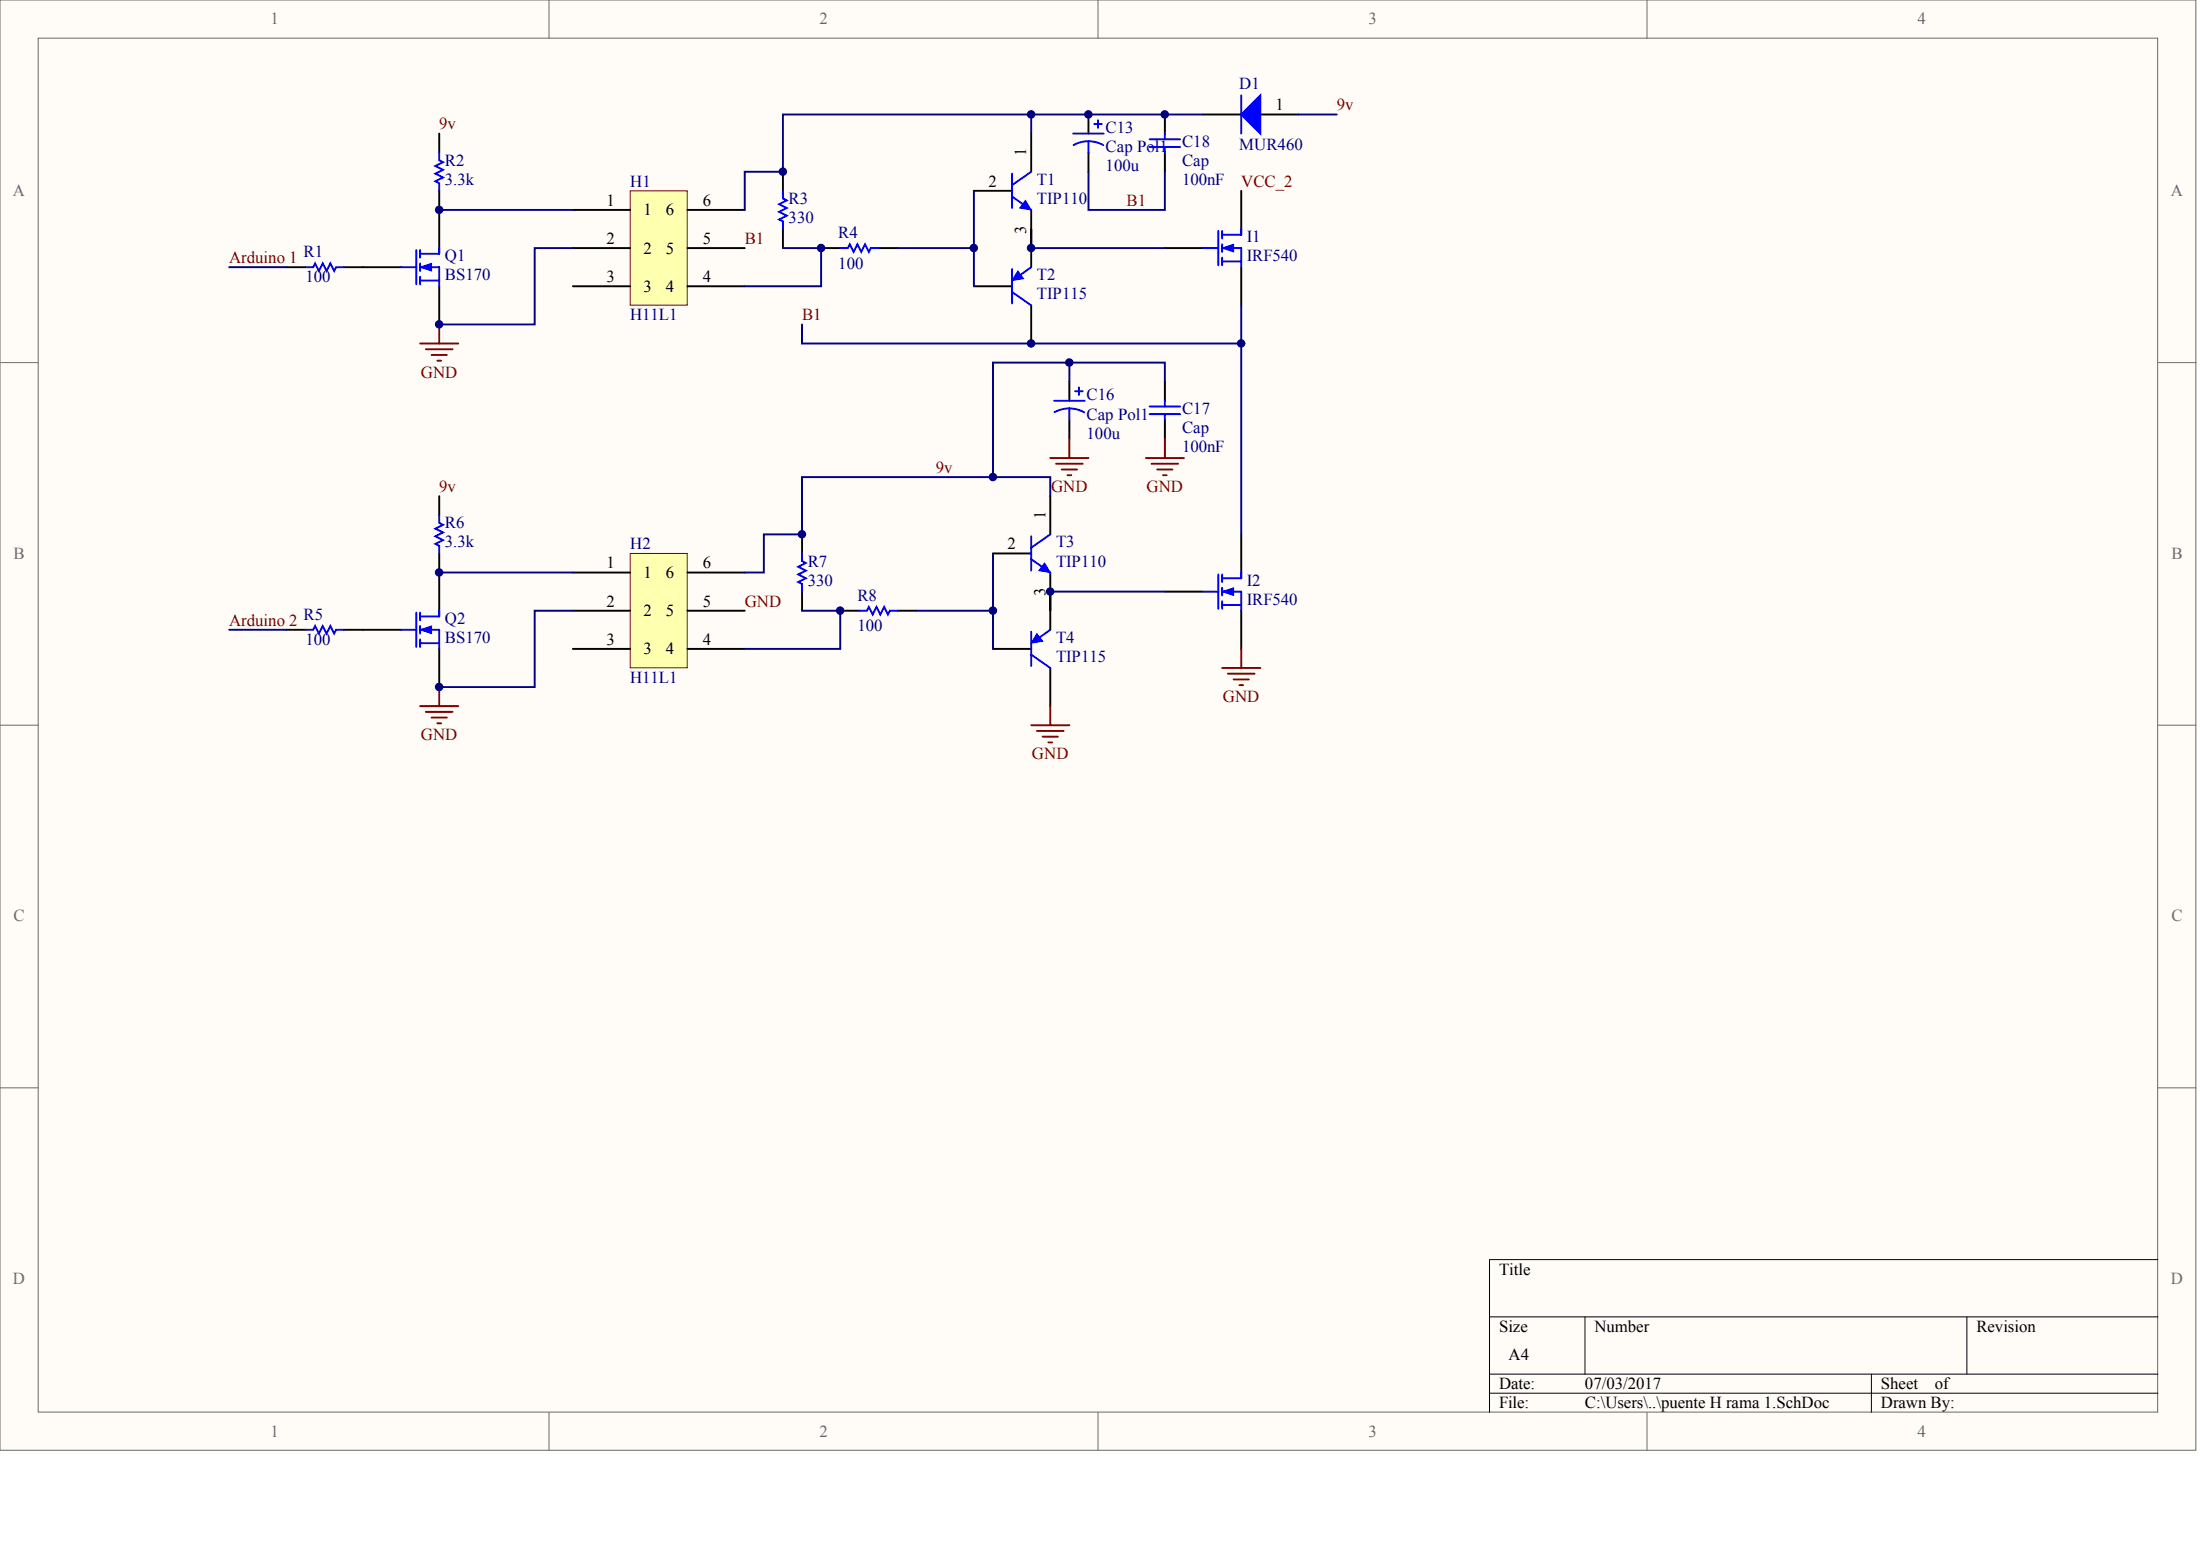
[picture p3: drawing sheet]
<svg xmlns="http://www.w3.org/2000/svg" width="840mm" height="594mm" viewBox="0 0 840 594" stroke-linecap="round" stroke-linejoin="round" font-family="sans-serif">
<g fill="#fffcf8" stroke="#696969" stroke-width=".38">
<path d="M0 0h838v553.4h-838z"/>
<path d="M14.6 14.6h808.8v524.2h-808.8z"/>
</g>
<path d="M209.5 0v14.6M419 0v14.6M628.6 0v14.6M0 138.4h14.6M823.5 138.4h14.6M0 276.7h14.6M823.5 276.7h14.6M0 415.1h14.6M823.5 415.1h14.6M209.5 538.9v14.5M419 538.9v14.5M628.6 538.9v14.5" fill="none" stroke="#696969" stroke-width=".38"/>
<path d="M823.5 480.6h-255.1v58.3M568.4 502.5h255.1M604.9 502.5v21.8M750.6 502.5v21.8M568.4 524.3h255.1M568.4 531.6h255.1M714.2 524.3v14.6" fill="none" stroke="#000" stroke-width=".38"/>
<path d="M240.5 72.8h21.8v43.6h-21.8z" fill="#ffffb0" stroke="#800000" stroke-width=".38"/>
<g fill="none" stroke="#000" stroke-width=".73">
<path d="M167.6 51v7.3M459.1 43.7h14.6M481 43.7h14.6M167.6 72.8v21.9M298.8 65.5v7.3M218.6 80.1h21.9M218.6 94.7h21.9M262.4 80.1h21.8M262.4 94.7h21.8M298.8 87.4v7.3M313.4 94.7h7.3M335.2 94.7h7.3"/>
<path d="M393.5 87.4v14.5M109.3 101.9h7.3M131.2 101.9h21.8M167.6 109.2v14.6M218.6 109.2h21.9M262.4 109.2h21.8M371.7 109.2h14.6M393.5 116.5v14.6"/>
</g>
<g fill="none" stroke="#00f" stroke-width=".73">
<path d="M473.7 36.4v14.6M167.6 58.3v2.9l1.5 .7-2.9 1.4 2.9 1.5-2.9 1.5 2.9 1.4-2.9 1.5 1.4 .7v2.9M298.8 72.8v2.9l1.5 .8-3 1.4 3 1.5-3 1.4 3 1.5-3 1.4 1.5 .8v2.9M158.9 95.4v13.1M160.3 95.4v2.9M167.6 94.7v2.1h-7.3M320.7 94.7h2.9l.7-1.5 1.5 2.9 1.4-2.9 1.5 2.9 1.4-2.9 1.5 2.9 .7-1.4h2.9M116.6 101.9h2.9l.7-1.4 1.5 2.9 1.5-2.9 1.4 2.9 1.5-2.9 1.4 2.9 .8-1.5h2.9M153 101.9h5.9M160.3 101.9h7.3v7.3M160.3 107h7.3M160.3 100.5v2.9"/>
<path d="M160.3 105.6v2.9M386.3 102.7v13.1M386.3 111.4l7.2 5.1M393.5 101.9l-5.1 3.7"/>
</g>
<g fill="#00f" stroke="#00f" stroke-width=".38">
<path d="M160.3 101.9l4.4-1.4v2.9z"/>
<path d="M388.4 103.4l2.2 2.9-4.3 .7z"/>
</g>
<path d="M371.7 72.8v36.4M167.6 80.1h51M218.6 94.7h-14.5v29.1h-36.5M298.8 94.7h14.6v14.5h-29.2M342.5 94.7h29.2M87.5 101.9h21.8" fill="none" stroke="#000080" stroke-width=".73"/>
<path d="M160.3 131.1h14.6M162.5 133.3h10.2M164.7 135.4h5.8M166.9 137.6h1.4M167.6 123.8v7.3" fill="none" stroke="#800000" stroke-width=".73"/>
<path d="M473.7 43.7l7.3-7.3v14.6z" fill="#00f" stroke="#00f" stroke-width=".73"/>
<path d="M240.5 211.2h21.8v43.6h-21.8z" fill="#ffffb0" stroke="#800000" stroke-width=".38"/>
<g fill="none" stroke="#000" stroke-width=".73">
<path d="M393.5 51v14.5M415.4 43.7v7.3M415.4 58.3v7.2M444.6 43.7v7.3M444.6 58.3v7.2M371.7 72.8h14.6M473.7 72.8v14.6M393.5 80.1v14.6M444.6 94.7h14.5M473.7 101.9v14.6M408.1 145.6v7.3M444.6 145.6v7.3"/>
<path d="M408.1 160.2v7.3M444.6 160.2v7.3M167.6 189.3v7.3M400.8 189.3v14.6M167.6 211.2v21.8M218.6 218.5h21.9M262.4 218.5h21.8M306.1 203.9v7.3M379 211.2h14.5M400.8 218.5v21.8M473.7 203.9v14.6M218.6 233h21.9"/>
<path d="M262.4 233h21.8M306.1 225.7v7.3M320.7 233h7.3M342.5 233h7.3M444.6 225.7h14.5M473.7 233v14.6M109.3 240.3h7.3M131.2 240.3h21.8M167.6 247.6v14.5M218.6 247.6h21.9M262.4 247.6h21.8M379 247.6h14.5"/>
<path d="M400.8 254.9v14.5"/>
</g>
<g fill="none" stroke="#00f" stroke-width=".73">
<path d="M409.6 51h11.6M415.4 53.9a11.6 11.6 0 0 1 5.7 1.5M415.4 53.9a11.6 11.6 0 0 0-5.7 1.4M415.4 53.9v4.4M417.6 47.3h2.9M419 45.9v2.9M438.7 53.2h11.7M438.7 56.1h11.7M444.6 51v2.2M444.6 56.1v2.2M386.3 75l7.2 5.1M386.3 66.3v13.1"/>
<path d="M393.5 65.5l-7.2 5.1M459.1 94.7h5.9M465 88.1v13.1M466.4 94.7h7.3v7.2M466.4 99.8h7.3M466.4 88.1v2.9M466.4 93.2v2.9M466.4 98.3v2.9M473.7 87.4v2.2h-7.3M402.3 152.9h11.6M408.1 155.8a11.6 11.6 0 0 1 5.7 1.5M408.1 155.8a11.6 11.6 0 0 0-5.7 1.5"/>
<path d="M408.1 155.8v4.4M410.3 149.3h2.9M411.8 147.8v2.9M438.7 155.1h11.7M438.7 158h11.7M444.6 152.9v2.2M444.6 158v2.2M167.6 196.6v2.9l1.5 .8-2.9 1.4 2.9 1.5-2.9 1.4 2.9 1.5-2.9 1.4 1.4 .8v2.9M306.1 211.2v2.9l1.4 .7-2.9 1.5 2.9 1.4-2.9 1.5 2.9 1.4-2.9 1.5 1.5 .7v2.9M393.5 204.6v13.1M393.5 213.4l7.3 5.1M400.8 203.9l-7.3 5.1"/>
<path d="M465 219.2v13.1M466.4 219.2v2.9M473.7 218.5v2.1h-7.3M158.9 233.7v13.2M160.3 233.7v3M160.3 238.8v3M167.6 233v2.2h-7.3M328 233h2.9l.7-1.4 1.5 2.9 1.4-2.9 1.5 2.9 1.4-2.9 1.5 2.9 .7-1.5h2.9M459.1 225.7h5.9M466.4 225.7h7.3v7.3M466.4 224.3v2.9M466.4 229.4v2.9"/>
<path d="M466.4 230.8h7.3M116.6 240.3h2.9l.7-1.5 1.5 3 1.5-3 1.4 3 1.5-3 1.4 3 .8-1.5h2.9M153 240.3h5.9M160.3 240.3h7.3v7.3M160.3 245.4h7.3M160.3 243.9v3M393.5 241v13.1M393.5 249.8l7.3 5.1M400.8 240.3l-5.1 3.6"/>
</g>
<g fill="#00f" stroke="#00f" stroke-width=".38">
<path d="M160.3 240.3l4.4-1.5v3z"/>
<path d="M395.7 241.8l2.2 2.9-4.4 .7z"/>
<path d="M466.4 94.7l4.4-1.5v2.9z"/>
<path d="M466.4 225.7l4.4-1.4v2.9z"/>
<path d="M391.4 76.5l2.1 3.6-4.3-.7z"/>
<path d="M398.6 214.8l2.2 3.7-4.3-.8z"/>
</g>
<g fill="none" stroke="#000080" stroke-width=".73">
<path d="M393.5 43.7v7.3M459.1 43.7h-160.3v21.8h-14.6v14.6M495.6 43.7h14.5M415.4 65.5v14.6h29.2v-14.6M393.5 87.4v7.3h51.1M473.7 116.5v87.4M306.1 123.8v7.3h167.6M408.1 138.4h-29.1v43.6M408.1 145.6v-7.2h36.5v7.2M400.8 189.3v-7.3h-94.7v21.9h-14.6v14.6h-7.3M167.6 218.5h51M379 211.2v36.4"/>
<path d="M218.6 233h-14.5v29.1h-36.5M306.1 233h14.6v14.6h-36.5M349.8 233h29.2M444.6 225.7h-43.8v7.3M87.5 240.3h21.8"/>
</g>
<g fill="none" stroke="#800000" stroke-width=".73">
<path d="M400.8 174.8h14.6M403 176.9h10.2M405.2 179.1h5.8M408.1 167.5v7.3M437.3 174.8h14.5M439.5 176.9h10.2M441.6 179.1h5.9M444.6 167.5v7.3M407.4 181.3h1.4M443.8 181.3h1.5M466.4 254.9h14.6M468.6 257.1h10.2"/>
<path d="M470.8 259.2h5.8M473.7 247.6v7.3M160.3 269.4h14.6M162.5 271.6h10.2M164.7 273.8h5.8M166.9 276h1.4M167.6 262.1v7.3M393.5 276.7h14.6M395.7 278.9h10.2M400.8 269.4v7.3M473 261.4h1.4M397.9 281.1h5.8"/>
<path d="M400.1 283.3h1.5"/>
</g>
<g fill="#000080" stroke="#000080" stroke-width=".38">
<circle cx="167.6" cy="262.1" r="1.42"/>
<circle cx="167.6" cy="218.4" r="1.42"/>
<circle cx="167.6" cy="123.8" r="1.42"/>
<circle cx="167.6" cy="80.1" r="1.42"/>
<circle cx="298.8" cy="65.5" r="1.42"/>
<circle cx="306.1" cy="203.9" r="1.42"/>
<circle cx="313.3" cy="94.6" r="1.42"/>
<circle cx="320.6" cy="233" r="1.42"/>
<circle cx="371.6" cy="94.6" r="1.42"/>
<circle cx="378.9" cy="233" r="1.42"/>
<circle cx="378.9" cy="182" r="1.42"/>
<circle cx="393.5" cy="131" r="1.42"/>
<circle cx="393.5" cy="94.6" r="1.42"/>
<circle cx="393.5" cy="43.7" r="1.42"/>
<circle cx="400.8" cy="225.7" r="1.42"/>
<circle cx="408.1" cy="138.3" r="1.42"/>
<circle cx="415.4" cy="43.7" r="1.42"/>
<circle cx="444.5" cy="43.7" r="1.42"/>
<circle cx="473.7" cy="131" r="1.42"/>
</g>
<g font-size="6.4" fill="#696969">
<text x="103.2" y="9.3">1</text>
<text x="312.7" y="9.3">2</text>
<text x="522.2" y="9.3">3</text>
<text x="731.8" y="9.3">4</text>
<text x="5" y="74.9">A</text>
<text x="828.5" y="74.9">A</text>
<text x="5.2" y="213.2">B</text>
<text x="828.7" y="213.2">B</text>
<text x="5.2" y="351.6">C</text>
<text x="828.7" y="351.6">C</text>
<text x="5" y="490">D</text>
<text x="828.5" y="490">D</text>
<text x="103.2" y="548.2">1</text>
<text x="312.7" y="548.2">2</text>
<text x="522.2" y="548.2">3</text>
<text x="731.8" y="548.2">4</text>
</g>
<g font-size="6.4" fill="#000080">
<text x="473" y="34.1">D1</text>
<text x="422" y="50.9">C13</text>
<text x="422" y="58.1">Cap Pol1</text>
<text x="451.1" y="56">C18</text>
<text x="473" y="57.4">MUR460</text>
<text x="169.8" y="63.2">R2</text>
<text x="422" y="65.4">100u</text>
<text x="451.1" y="63.2">Cap</text>
<text x="169.8" y="70.5">3.3k</text>
<text x="240.5" y="71.2">H1</text>
<text x="395.7" y="70.5">T1</text>
<text x="451.1" y="70.5">100nF</text>
<text x="301" y="77.8">R3</text>
<text x="395.7" y="77.8">TIP110</text>
<text x="301" y="85.1">330</text>
<text x="319.9" y="90.9">R4</text>
<text x="475.9" y="92.4">I1</text>
<text x="115.9" y="98.2">R1</text>
<text x="169.8" y="99.6">Q1</text>
<text x="475.9" y="99.6">IRF540</text>
<text x="116.6" y="107.7">100</text>
<text x="169.8" y="106.9">BS170</text>
<text x="319.9" y="102.6">100</text>
<text x="395.7" y="106.9">T2</text>
<text x="395.7" y="114.2">TIP115</text>
<text x="240.5" y="122.2">H11L1</text>
<text x="414.7" y="152.8">C16</text>
<text x="414.7" y="160.1">Cap Pol1</text>
<text x="451.1" y="157.9">C17</text>
<text x="414.7" y="167.4">100u</text>
<text x="451.1" y="165.2">Cap</text>
<text x="451.1" y="172.5">100nF</text>
<text x="169.8" y="201.6">R6</text>
<text x="169.8" y="208.9">3.3k</text>
<text x="240.5" y="209.6">H2</text>
<text x="403" y="208.9">T3</text>
<text x="308.3" y="216.2">R7</text>
<text x="403" y="216.2">TIP110</text>
<text x="308.3" y="223.4">330</text>
<text x="475.9" y="223.4">I2</text>
<text x="327.2" y="229.3">R8</text>
<text x="475.9" y="230.7">IRF540</text>
<text x="115.9" y="236.5">R5</text>
<text x="169.8" y="238">Q2</text>
<text x="169.8" y="245.3">BS170</text>
<text x="327.2" y="240.9">100</text>
<text x="403" y="245.3">T4</text>
<text x="116.6" y="246">100</text>
<text x="403" y="252.6">TIP115</text>
<text x="240.5" y="260.6">H11L1</text>
</g>
<g font-size="6.4">
<text x="486.8" y="42.1">1</text>
<text x="377.2" y="71.2">2</text>
<text x="231.5" y="78.5">1</text>
<text x="245.6" y="82.2">1</text>
<text x="254.1" y="82.2">6</text>
<text x="268.2" y="78.5">6</text>
<text x="231.5" y="93.1">2</text>
<text x="268.2" y="93.1">5</text>
<text x="245.6" y="96.7">2</text>
<text x="254.1" y="96.7">5</text>
<text x="231.5" y="107.7">3</text>
<text x="268.2" y="107.7">4</text>
<text x="245.6" y="111.3">3</text>
<text x="254.1" y="111.3">4</text>
<text x="384.5" y="209.6">2</text>
<text x="231.5" y="216.9">1</text>
<text x="245.6" y="220.5">1</text>
<text x="254.1" y="220.5">6</text>
<text x="268.2" y="216.9">6</text>
<text x="231.5" y="231.4">2</text>
<text x="268.2" y="231.4">5</text>
<text x="245.6" y="235.1">2</text>
<text x="254.1" y="235.1">5</text>
<text x="231.5" y="246">3</text>
<text x="245.6" y="249.7">3</text>
<text x="254.1" y="249.7">4</text>
<text x="268.2" y="246">4</text>
<text x="572.1" y="486.3">Title</text>
<text x="572.1" y="508.2">Size</text>
<text x="608.5" y="508.2">Number</text>
<text x="754.3" y="508.2">Revision</text>
<text x="575.7" y="519.1">A4</text>
<text x="572.1" y="530">Date:</text>
<text x="604.9" y="530">07/03/2017</text>
<text x="717.8" y="530">Sheet</text>
<text x="738.4" y="530">of</text>
<text x="572.1" y="537.3">File:</text>
<text x="604.9" y="537.3">C:\Users\..\puente H rama 1.SchDoc</text>
<text x="717.8" y="537.3">Drawn By:</text>
</g>
<g font-size="6.4" fill="#800000">
<text x="510.1" y="42.1">9v</text>
<text x="167.6" y="49.4">9v</text>
<text x="473.7" y="71.2">VCC_2</text>
<text x="430" y="78.5">B1</text>
<text x="284.2" y="93.1">B1</text>
<text x="87.5" y="100.4">Arduino 1</text>
<text x="306.1" y="122.2">B1</text>
<text x="160.6" y="144.1">GND</text>
<text x="357.1" y="180.5">9v</text>
<text x="167.6" y="187.8">9v</text>
<text x="401.1" y="187.8">GND</text>
<text x="437.6" y="187.8">GND</text>
<text x="284.2" y="231.4">GND</text>
<text x="87.5" y="238.7">Arduino 2</text>
<text x="466.7" y="267.9">GND</text>
<text x="160.6" y="282.4">GND</text>
<text x="393.8" y="289.7">GND</text>
</g>
<g font-size="6.3">
<text x="391.7" y="59.7" transform="rotate(-90 391.7 59.7)">1</text>
<text x="391.7" y="89.2" transform="rotate(-90 391.7 89.2)">3</text>
<text x="399" y="198.1" transform="rotate(-90 399 198.1)">1</text>
<text x="399" y="227.6" transform="rotate(-90 399 227.6)">3</text>
</g>
</svg>
